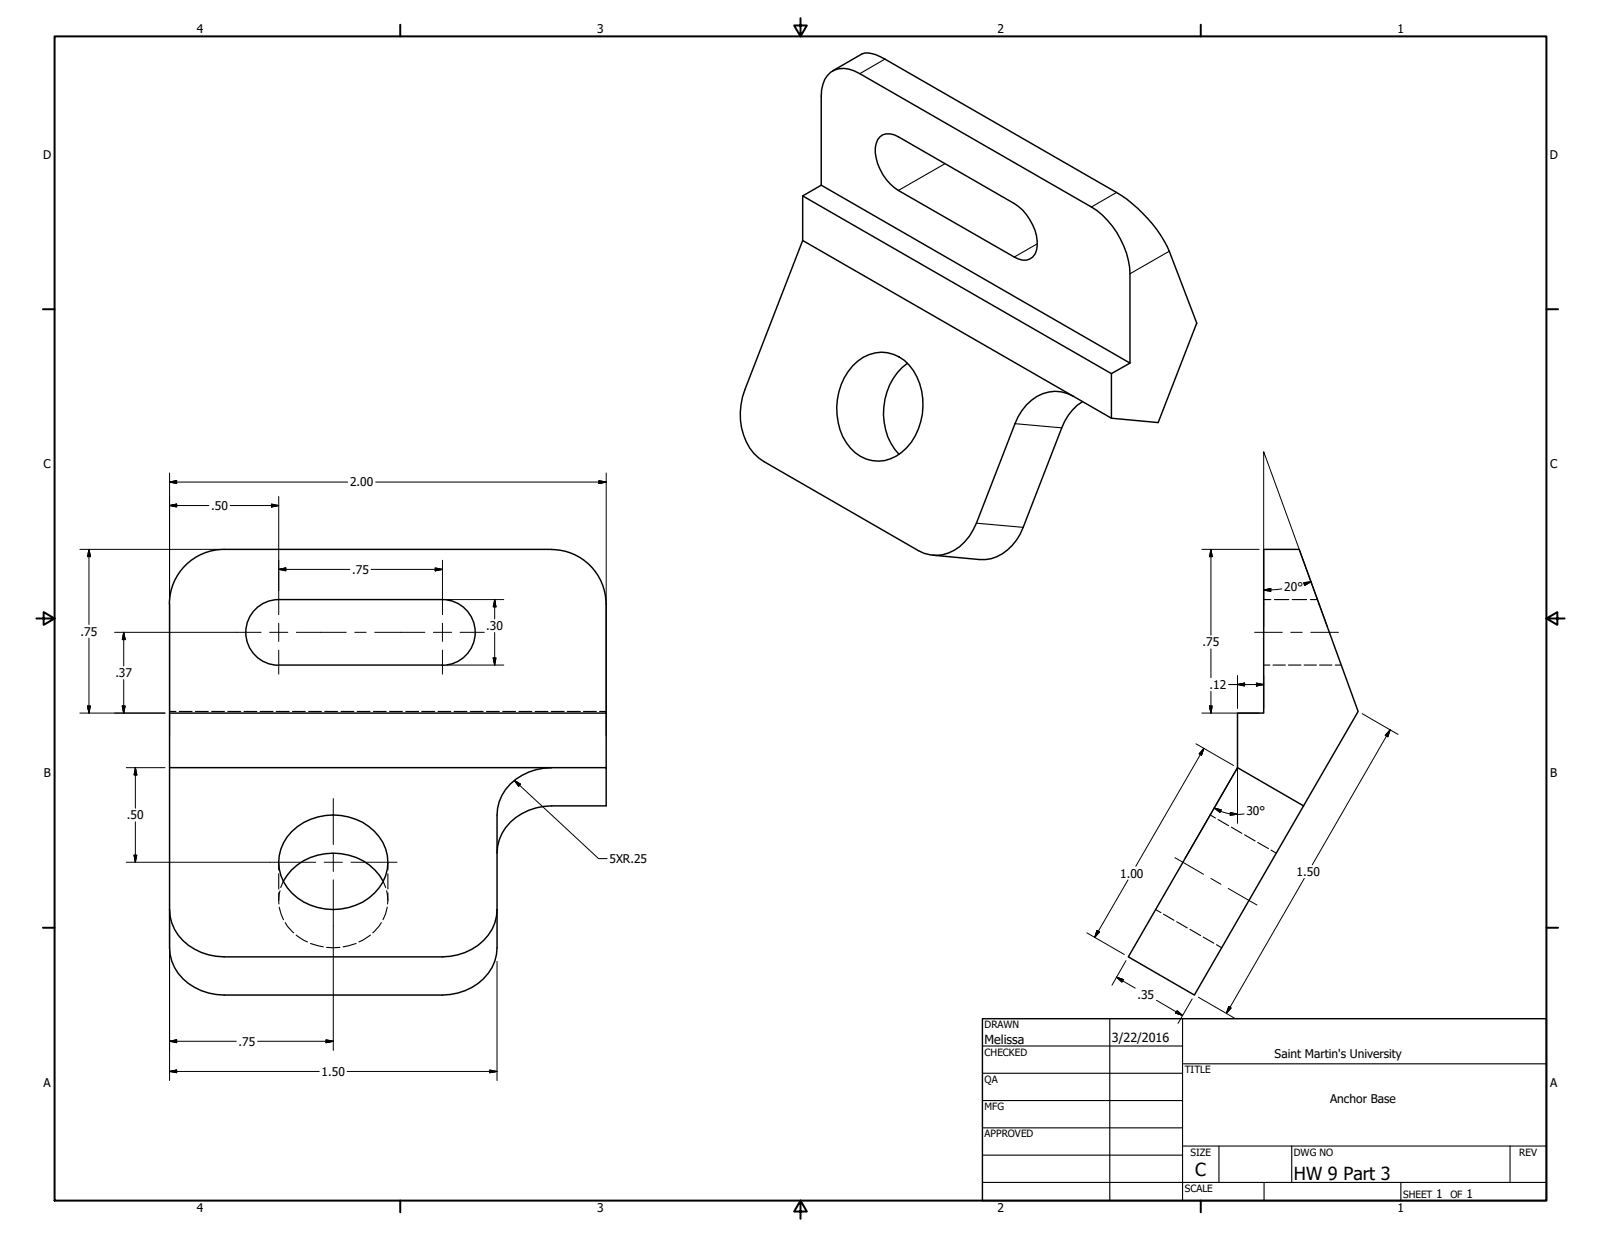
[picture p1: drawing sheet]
<svg xmlns="http://www.w3.org/2000/svg" width="559mm" height="432mm" viewBox="0 0 559 432" stroke-linecap="round" stroke-linejoin="round" font-family="sans-serif">
<!-- layer: Hidden (ANSI) -->
<g fill="none" stroke="#000" stroke-width=".38">
<path d="M441.1 209.3h2.4M444.8 209.3h5M451 209.3h5.1M457.3 209.3h2.6M441.1 232.2h2.1M444.3 232.2h4.3M449.7 232.2h4.4M455.2 232.2h4.3M460.6 232.2h4.3M466 232.2h2.2M59.2 248.3h2.2M62.5 248.3h4.6"/>
<path d="M68.2 248.3h4.5M73.9 248.3h4.5M79.5 248.3h4.5M85.2 248.3h4.5M90.8 248.3h4.5M96.4 248.3h4.6M102 248.3h4.6M107.7 248.3h4.5M113.3 248.3h4.6M119 248.3h4.5M124.7 248.3h4.5M130.3 248.3h4.5"/>
<path d="M136 248.3h4.5M141.6 248.3h4.5M147.2 248.3h4.6M152.8 248.3h4.6M158.5 248.3h4.5M164.1 248.3h4.6M169.8 248.3h4.5M175.5 248.3h4.5M181.1 248.3h4.5M186.8 248.3h4.5M192.4 248.3h4.5M198 248.3h4.6"/>
<path d="M203.6 248.3h4.6M209.3 248.3h2.3M422.4 284.5l1.8 1.1M425.1 286.1l3.7 2.1M429.8 288.7l3.7 2.2M434.4 291.4l3.7 2.2M439 294.1l3.7 2.1M443.6 296.7l1.9 1.1M97.3 301v2.7M97.3 305v5.3M97.3 311.7v2.6M97.5 316.7l1.4 4.4"/>
<path d="M97.7 311l-.3 1.2-.1 3.3M98.9 307.7l-.9 2.1M133.7 307.7l.9 2.1M134.9 311l.5 3.5-.1 1M135.2 316.7l-.6 2.4-.9 2M135.4 301v2.7M135.4 305v5.3M135.4 311.7v2.6M403.4 317.5l1.8 1.1M406.1 319.1l3.7 2.1M99.6 322.1l.7 1.2 2.2 2.3M103.4 326.4l2.6 1.8 1.3 .6"/>
<path d="M108.4 329.3l4.4 1.2M114 330.7h4.6M124.3 329.3l-4.5 1.2M129.3 326.4l-4 2.4M133.1 322.1l-.8 1.2-2.2 2.3M410.7 321.8l3.7 2.1M415.4 324.4l3.6 2.2M419.9 327.1l3.8 2.1M424.6 329.8l1.8 1"/>
</g>
<!-- layer: Visible (ANSI) -->
<g fill="none" stroke="#000" stroke-width=".51">
<path d="M286.6 33.5v31.1l-6.4 3.8v15.5l-20.2 52.2M300.1 25.7l80.8 46.6M308.9 20.6l80.8 46.6a47.9 47.9 0 0 1 18.4 20.5l9.6 25.1-13.5 34.7M313.6 47.8a4.8 4.8 0 0 0-7.8 2.3 16.3 16.3 0 0 0 6.3 15.4l1.5 1M280.2 68.4l107.7 62 6.5-3.7M286.6 64.6l107.8 62.1v-31.1M280.2 83.9l94.3 54.3M297.6 127.7a12.9 12.9 0 0 1 21.2 1.7 22.4 22.4 0 0 1-4 28.5 12.8 12.8 0 0 1-19.4-3.3 22.8 22.8 0 0 1 2.2-26.9zM316.7 126.8a22.1 22.1 0 0 0-2.9 31.8M387.9 130.4v15.6M377.8 140.2a17.9 17.9 0 0 0-7.2 9.2l-13.5 34.7M266.7 161.2l53.8 31"/>
<path d="M78.2 191.8a19.1 19.1 0 0 0-19.1 19l.1 106.7M78.2 191.8h114.3a19 19 0 0 1 19 19.1M154.4 209.3a11.5 11.5 0 0 1 11.5 11.5 11.5 11.5 0 0 1-11.5 11.4M154.4 209.3h-57.1a11.5 11.5 0 0 0-11.5 11.5 11.5 11.5 0 0 0 11.4 11.4M211.6 210.8v38.1h-152.4M97.3 232.2h57.1M211.6 248.9v19.1M59.2 268h133.3M192.5 268a18.4 18.4 0 0 0-18.8 14.1l-.2 2.4v46.3a17 17 0 0 1-13.7 15.8l-5.4 .7h-76.2a18.4 18.4 0 0 1-18.8-14.1l-.2-15.7M192.5 268h19.1v13.3h-19.1a18.4 18.4 0 0 0-18.8 14.2l-.2 2.3M431.9 268v-19.1h9.2v-57.1h12.4l20.5 56.5-19 33M431.9 268l23.1 13.3-38.1 66-23.1-13.3z"/>
<path d="M101.9 290.2a20.8 20.8 0 0 1 30.4 1.9 14.9 14.9 0 0 1-3.5 21.3 20.9 20.9 0 0 1-28.5-3.5 14.8 14.8 0 0 1 1.6-19.7zM59.2 317.5a16.4 16.4 0 0 0 11.1 15l2.5 .8 5.4 .7h76.2a19.3 19.3 0 0 0 18.3-11.9l.6-2.3 .2-2.3M98.9 307.7a20.5 20.5 0 0 1 30-5.8l3.6 3.7 1.2 2.1"/>
</g>
<!-- layer: Visible Narrow (ANSI) -->
<path d="M308.9 20.6l-8.8 5.1M329.8 57.1l-16.2 9.4M389.7 67.2l-8.8 5.1M362.1 85.1l-8.1 4.6M408.1 87.7l-13.7 7.9M354.3 147.9l16.3 1.5M340.8 182.6l16.3 1.5" fill="none" stroke="#000" stroke-width=".38"/>
<path d="M300.1 25.7a8.5 8.5 0 0 0-11.3 .7 11.5 11.5 0 0 0-2.2 7.1M308.9 20.6a9.5 9.5 0 0 0-8.1-1.7l-10.2 5.9M313.6 47.8l40.4 23.3a16.9 16.9 0 0 1 7.8 16.3 4.4 4.4 0 0 1-6.3 3l-41.9-23.9M380.9 72.3a29.4 29.4 0 0 1 13.5 23.3M260 136.1a22.3 22.3 0 0 0 3.1 22.2l3.6 2.9M404.2 147.5l-16.3-1.5-13.4-7.8a13 13 0 0 0-16.2 3.2l-3 4.1-1 2.4-13.5 34.7a17.5 17.5 0 0 1-11.9 11.1 12.8 12.8 0 0 1-8.4-1.5M357.1 184.1a16.5 16.5 0 0 1-13.1 11.2l-18.4-1.5" fill="none" stroke="#000" stroke-width=".51"/>
<!-- layer: Border (ANSI) -->
<g fill="none" stroke="#000" stroke-width=".7">
<path d="M19 12.7h520.8v406.4h-520.8zM139.7 8.6v4.1M279.4 6.3v6.4l-2.2-3.8h4.4l-2.2 3.8M419.1 8.6v4.1M15 107.9h4M539.8 107.9h4M12.7 215.9h6.3l-3.8-2.2v4.4l3.8-2.2M539.8 215.9l3.8 2.2v-4.4l-3.8 2.2h6.3M15 323.8h4M539.8 323.8h4M139.7 419.1v4.1M279.4 419.1l2.2 3.8h-4.4l2.2-3.8v6.3"/>
<path d="M419.1 419.1v4.1"/>
</g>
<!-- layer: Title (ANSI) -->
<g fill="none" stroke="#000" stroke-width=".38">
<path d="M387.3 355.6v63.5M412.7 355.6v63.5M342.9 365.1h69.8M342.9 374.6h69.8M412.7 371.3h127.1M342.9 384.2h69.8M342.9 393.7h69.8M342.9 412.7h196.9M342.9 403.2h69.8M412.7 400h127.1M425.4 400v12.7M441.2 412.7v6.4"/>
<path d="M450.8 400v12.7M488.9 412.7v6.4M527 400v12.7"/>
</g>
<path d="M342.9 355.6h196.9v63.5h-196.9z" fill="none" stroke="#000" stroke-width=".51"/>
<!-- layer: Dimension (ANSI) -->
<g fill="none" stroke="#000" stroke-width=".35">
<path d="M59.2 176.5l2.5-.5v1zM59.2 168.3l2.5-.5v1zM59.2 165.1v91.8M59.2 176.5h13.7M59.2 168.3h62.1M80.3 176.5h17M94.7 176l2.6 .5-2.6 .5zM97.3 173.3v32.8M131.1 168.3h80.5M209 167.8l2.6 .5-2.6 .5zM211.6 165.1v91.8M27.9 191.8h48.7"/>
<path d="M31.1 191.8l.5 2.5h-1.1zM31.1 191.8v26.2M97.3 198.8l2.5-.6v1.1zM97.3 198.8h24.8M129.5 198.8h24.9M151.9 198.2l2.5 .6-2.5 .5zM154.4 195.6v10.5M419.5 191.8h20M422.7 191.8l.4 2.5h-1zM422.7 191.8v29.9M156 209.3h19.8M172.7 209.3l.4 2.5h-1z"/>
<path d="M172.7 209.3v6.7M441.1 206l2.4-.6v1zM447.4 205.6l-6.3 .4M455 203.4l2.6-.3-2.2 1.2zM457.6 203.1l-2.4 .8M463.2 218.6l-22.1-60.9v61.1M31.1 222.8v26.1M40 220.7h42.7M43.2 220.7l.5 2.6h-1zM43.2 220.7v11.8M43.2 237.2v11.7M156 232.2h19.8"/>
<path d="M172.1 229.7h1l-.4 2.5zM172.7 220.8v11.4M422.7 226.5v10.1M428.8 239h12.3M431.9 239l2.5-.6v1.1zM431.9 235.8v11.5M438.5 238.4l2.6 .6-2.6 .5zM441.1 235.8v11.5M27.9 248.9h29.7M30.5 246.4h1.1l-.5 2.5zM42.7 246.4h1l-.5 2.5zM417.4 259.7l13.1 7.5"/>
<path d="M419.5 248.9h20M422.1 246.4h1l-.4 2.5zM422.7 241.3v7.6M475.4 249.1l12.5 7.2M485.2 254.8l-.8 2.4-.9-.5zM485.2 254.8l-27.2 47.1M44.1 268h13.5M47.2 268l.6 2.5h-1zM47.2 268v14.1M179.5 272.4l2.2 1.3-.7 .8zM179.5 272.4l29.4 27.3h3M420.2 261.2l-.8 2.5-.9-.6z"/>
<path d="M420.2 261.2l-23.8 41.2M431.9 261.9v25.5M431.9 268l-18.3 31.6M46.8 298.5h1l-.6 2.5zM47.2 286.9v14.1M423.8 282.1l2.4 .6-.4 .9zM423.8 282.1l2.8 1.3 2.8 .7M429.4 284l2.5 .2M429.5 283.6l2.4 .6-2.5 .3zM434.3 284.1l-2.4 .2M44.1 301h50M59.2 319.1v58.1"/>
<path d="M393.7 307.1l-11.6 20.1M455.2 306.6l-27.1 47.2M116.3 323.2v43.4M173.5 335.6v41.6M379.3 325.6l13.1 7.6M382.9 324.8l.9 .5-1.7 1.9zM393 335.3l-4.9 8.6M389.7 341.1l2.4 .8-.5 .9zM389.7 341.1l6.5 3.8M403.7 349.2l9 5.3M410.8 352.8l1.9 1.7-2.4-.9zM416.1 348.7l-4.9 8.6"/>
<path d="M418.3 348.1l12.5 7.2M428.9 351.3l.8 .6-1.6 1.9zM59.2 374l2.5-.5v1zM59.2 363.5l2.5-.5v1zM59.2 374h52.2M59.2 363.5h23.3M89.9 363.5h26.4M113.8 363l2.5 .5-2.5 .5zM121.2 374h52.3M170.9 373.5l2.6 .5-2.6 .5z"/>
</g>
<g fill="#000" stroke="#000" stroke-width=".35">
<path d="M59.2 176.5l2.5-.5zM59.2 176.5l2.5-.5v1zM59.2 168.3l2.5-.5zM59.2 168.3l2.5-.5v1zM94.7 177l2.6-.5zM94.7 176l2.6 .5-2.6 .5zM209 168.8l2.6-.5zM209 167.8l2.6 .5-2.6 .5zM31.1 191.8l.5 2.5zM31.1 191.8l.5 2.5h-1.1zM97.3 198.8l2.5-.6zM97.3 198.8l2.5-.6v1.1z"/>
<path d="M151.9 199.3l2.5-.5zM151.9 198.2l2.5 .6-2.5 .5zM422.7 191.8l.4 2.5zM422.7 191.8l.4 2.5h-1zM172.7 209.3l.4 2.5zM172.7 209.3l.4 2.5h-1zM441.1 206l2.4-.6zM441.1 206l2.4-.6v1zM455.4 204.3l2.2-1.2zM455 203.4l2.6-.3-2.2 1.2zM43.2 220.7l.5 2.6zM43.2 220.7l.5 2.6h-1z"/>
<path d="M172.1 229.7l.6 2.5zM172.1 229.7h1l-.4 2.5zM431.9 239l2.5-.6zM431.9 239l2.5-.6v1.1zM438.5 239.5l2.6-.5zM438.5 238.4l2.6 .6-2.6 .5zM30.5 246.4l.6 2.5zM30.5 246.4h1.1l-.5 2.5zM42.7 246.4l.5 2.5zM42.7 246.4h1l-.5 2.5zM422.1 246.4l.6 2.5zM422.1 246.4h1l-.4 2.5z"/>
<path d="M485.2 254.8l-.8 2.4zM485.2 254.8l-.8 2.4-.9-.5zM47.2 268l.6 2.5zM47.2 268l.6 2.5h-1zM179.5 272.4l2.2 1.3zM179.5 272.4l2.2 1.3-.7 .8zM420.2 261.2l-.8 2.5zM420.2 261.2l-.8 2.5-.9-.6zM46.8 298.5l.4 2.5zM46.8 298.5h1l-.6 2.5zM423.8 282.1l2.4 .6zM423.8 282.1l2.4 .6-.4 .9z"/>
<path d="M429.4 284.5l2.5-.3zM429.5 283.6l2.4 .6-2.5 .3zM382.9 324.8l-.8 2.4zM382.9 324.8l.9 .5-1.7 1.9zM389.7 341.1l2.4 .8zM389.7 341.1l2.4 .8-.5 .9zM410.3 353.6l2.4 .9zM410.8 352.8l1.9 1.7-2.4-.9zM428.9 351.3l-.8 2.5zM428.9 351.3l.8 .6-1.6 1.9zM59.2 374l2.5-.5zM59.2 374l2.5-.5v1z"/>
<path d="M59.2 363.5l2.5-.5zM59.2 363.5l2.5-.5v1zM113.8 364l2.5-.5zM113.8 363l2.5 .5-2.5 .5zM170.9 374.5l2.6-.5zM170.9 373.5l2.6 .5-2.6 .5z"/>
</g>
<!-- layer: Center Mark (ANSI) -->
<path d="M97.3 206.1v8.5M97.3 217.6v6.3M154.4 206.1v8.5M154.4 217.6v6.3M97.3 226.9v8.4M154.4 226.9v8.4M116.3 278.8v16M116.3 297.8v6.4M94.1 301h16.1M113.2 301h6.3M116.3 307.1v16.1M122.5 301h16.1" fill="none" stroke="#000" stroke-width=".35"/>
<!-- layer: Centerline (ANSI) -->
<g fill="none" stroke="#000" stroke-width=".35">
<path d="M82.7 220.7h8.4M94.1 220.7h6.4M103.4 220.7h17.4M123.8 220.7h4M130.8 220.7h17.5M151.3 220.7h6.3M160.6 220.7h8.4M437.9 220.7h9.6M450.5 220.7h4M457.5 220.7h9.7M410.1 299.4l10 5.8M422.7 306.6l3.4 2.1"/>
<path d="M428.7 310.1l7.4 4.3M435.9 314.3l2.8 1.6"/>
</g>
<g font-size="6.3">
<text x="417.2" y="410.6">C</text>
<text x="451.6" y="411.9">HW 9 Part 3</text>
</g>
<g font-size="4.4">
<text x="343.7" y="364.3">Melissa</text>
<text x="388.1" y="363.7">3/22/2016</text>
</g>
<g font-size="4.2">
<text x="68.7" y="11.7">4</text>
<text x="208.4" y="11.7">3</text>
<text x="348.1" y="11.7">2</text>
<text x="487.8" y="11.7">1</text>
<text x="15.1" y="55.5">D</text>
<text x="540.9" y="55.5">D</text>
<text x="15.2" y="163.4">C</text>
<text x="541" y="163.4">C</text>
<text x="122.2" y="169.8">2.00</text>
<text x="73.7" y="178">.50</text>
<text x="122.9" y="200.2">.75</text>
<text x="448.2" y="206.4">20°</text>
<text x="28.1" y="221.9">.75</text>
<text x="169.7" y="219.9">.30</text>
<text x="419.7" y="225.6">.75</text>
<text x="40.3" y="236.3">.37</text>
<text x="422.2" y="240.5">.12</text>
<text x="15.3" y="271.4">B</text>
<text x="541.1" y="271.4">B</text>
<text x="44.3" y="286">.50</text>
<text x="435" y="284.5">30°</text>
<text x="212.7" y="301.2">5XR.25</text>
<text x="452.6" y="305.8">1.50</text>
<text x="391" y="306.3">1.00</text>
<text x="397" y="348.6">.35</text>
<text x="83.2" y="365">.75</text>
<text x="444.9" y="369.4">Saint Martin's University</text>
<text x="112.3" y="375.5">1.50</text>
<text x="15.2" y="379.3">A</text>
<text x="541" y="379.3">A</text>
<text x="464.2" y="385">Anchor Base</text>
<text x="501.3" y="418.3">1</text>
<text x="511.8" y="418.3">1</text>
<text x="68.7" y="423.2">4</text>
<text x="208.4" y="423.2">3</text>
<text x="348.1" y="423.2">2</text>
<text x="487.8" y="423.2">1</text>
</g>
<g font-size="3.5">
<text x="343.7" y="358.9">DRAWN</text>
<text x="343.7" y="368.5">CHECKED</text>
<text x="413.5" y="374.6">TITLE</text>
<text x="343.7" y="378">QA</text>
<text x="343.7" y="387.5">MFG</text>
<text x="343.7" y="397.1">APPROVED</text>
<text x="415.5" y="403.4">SIZE</text>
<text x="451.6" y="403.4">DWG NO</text>
<text x="530.3" y="403.4">REV</text>
<text x="413.5" y="416.1">SCALE</text>
<text x="489.7" y="418.3">SHEET</text>
<text x="506.2" y="418.3">OF</text>
</g>
</svg>
